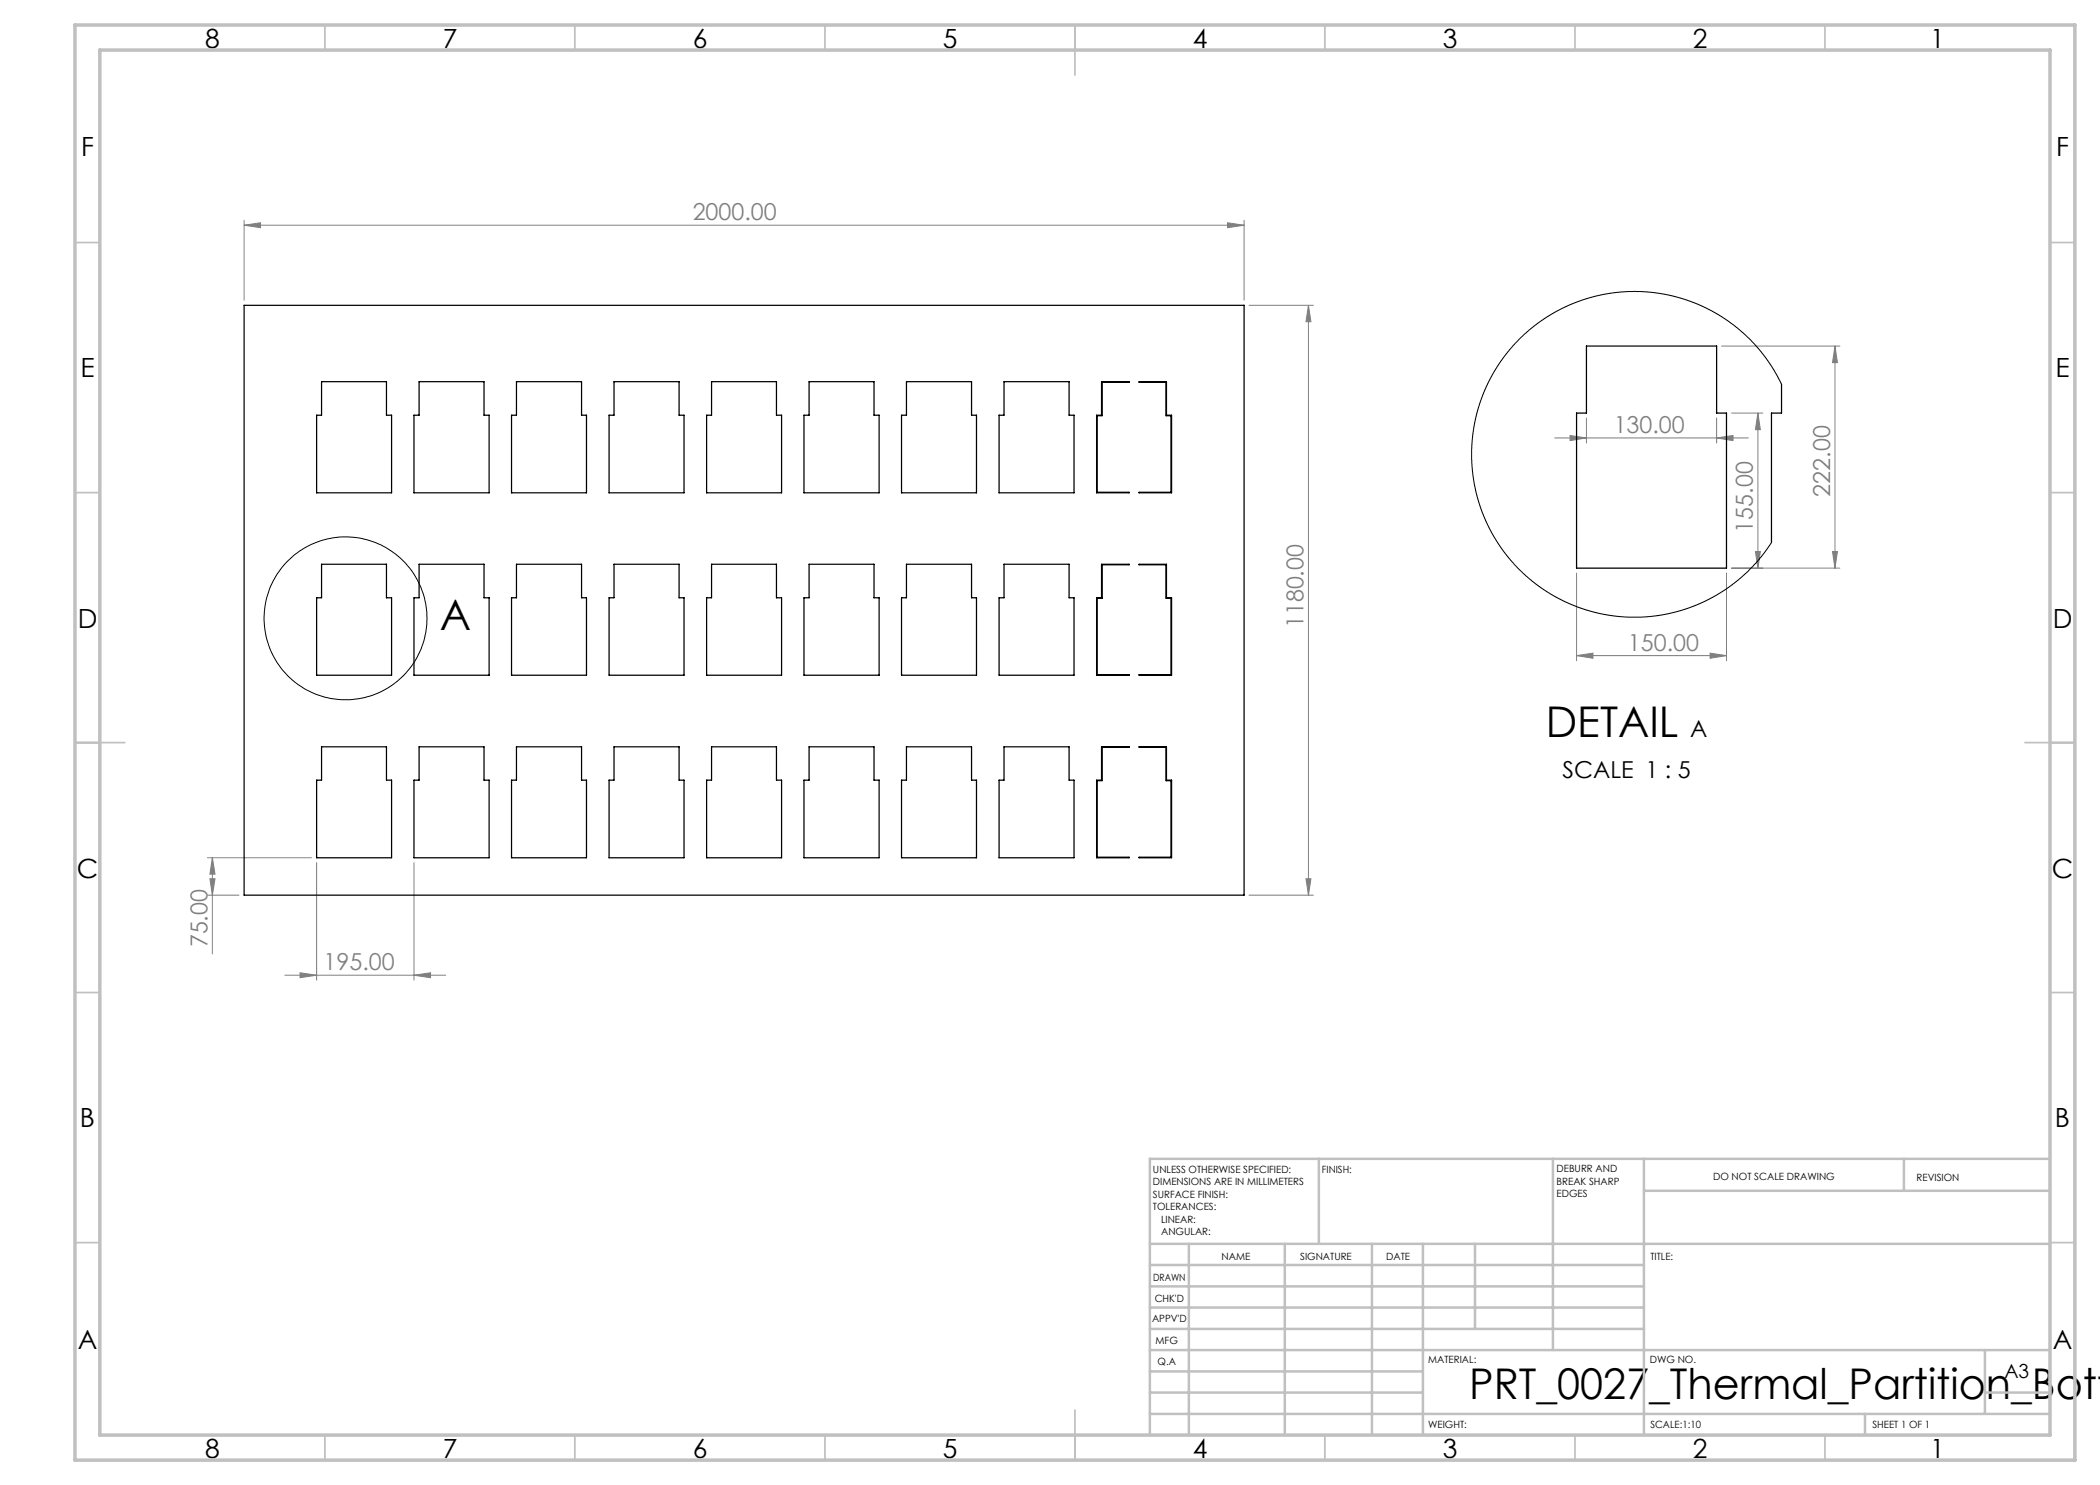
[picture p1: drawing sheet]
<svg xmlns="http://www.w3.org/2000/svg" width="420mm" height="297mm" viewBox="0 0 420 297" stroke-linecap="round" stroke-linejoin="round" font-family="sans-serif">
<circle cx="69.1" cy="123.7" r="16.3" fill="none" stroke="#000" stroke-width=".2"/>
<g fill="none" stroke="#808080" stroke-width=".2">
<path d="M48.8 45l3.3-.4v.9zM48.8 44.1v15.9M48.8 45h200M245.5 44.6l3.3 .4-3.3 .5zM248.8 44.1v15.9M249.8 61.1h12.9M261.7 61.1v117.9M261.7 61.1l.5 3.2h-1zM344.3 69.2h23.7M367 69.2l.5 3.3h-1zM367 69.2v44.4M310.9 87.6h38.8"/>
<path d="M314 87.1l3.3 .5-3.3 .5zM317.3 83.6v5M343.3 87.6l3.3-.5v1zM343.3 83.6v5M346.3 82.6h6.3M351.6 82.6v31M351.6 82.6l.5 3.3h-1zM315.3 114.6v17.5M345.3 114.6v17.5M346.3 113.6h21.7M351.1 110.3h1l-.5 3.3zM366.5 110.3h1l-.5 3.3z"/>
<path d="M315.3 131.1l3.3-.5v1.1zM315.3 131.1h30M342 130.6l3.3 .5-3.3 .6zM41.5 179h6.3M41.5 171.6h20.8M42 175.8h1l-.5 3.2zM42.5 171.6v19.2M42.5 171.6l.5 3.2h-1zM63.3 172.5v23.5M82.8 172.5v23.5M249.8 179h12.9M261.2 175.8h1l-.5 3.2z"/>
<path d="M57 195h32.1M60 194.6l3.3 .4-3.3 .5zM82.8 195l3.3-.4v.9z"/>
</g>
<g fill="none" stroke="#c0c0c0" stroke-width=".35">
<path d="M65 5v5M115 5v5M165 5v5M215 5v10M265 5v5M315 5v5M365 5v5M15 48.5h5M410 48.5h5M15 98.5h5M410 98.5h5M15 148.5h10"/>
<path d="M405 148.5h10M15 198.5h5M410 198.5h5M15 248.5h5M410 248.5h5M65 287v5M115 287v5M165 287v5M215 282v10M265 287v5M315 287v5M365 287v5"/>
</g>
<g fill="none" stroke="#c0c0c0" stroke-width=".5">
<path d="M263.8 231.8v17M310.6 231.8v38.2M328.8 231.8v55.2M328.8 238.2h81.2M380.8 231.8v6.4M410 231.8h-180v55.2M230 248.8h180M230 257.3h98.8M230 253h98.8M237.8 248.8v38.2M257 248.8v38.2M274.4 248.8v38.2"/>
<path d="M284.6 248.8v38.2M295 248.8v17M230 265.8h98.8M230 261.5h98.8M230 278.5h54.6M230 274.3h54.6M230 270h180M397 278.5h13M397 270v12.8M230 282.8h180M373 282.8v4.2"/>
</g>
<path d="M15 5h400v287h-400zM20 10h390v277h-390z" fill="none" stroke="#c0c0c0" stroke-width=".7"/>
<g fill="#808080">
<path d="M60 194.6l3.3 .4-3.3 .5zM82.8 195l3.3-.4v.9zM315.3 131.1l3.3-.5v1.1zM342 130.6l3.3 .5-3.3 .6z"/>
<path d="M48.8 45l3.3-.4v.9zM245.5 44.6l3.3 .4-3.3 .5z"/>
<path d="M314 87.1l3.3 .5-3.3 .5zM343.3 87.6l3.3-.5v1z"/>
<path d="M42 175.8h1l-.5 3.2zM42.5 171.6l.5 3.2h-1z"/>
<path d="M261.7 61.1l.5 3.2h-1zM261.2 175.8h1l-.5 3.2zM367 69.2l.5 3.3h-1zM366.5 110.3h1l-.5 3.3zM351.6 82.6l.5 3.3h-1zM351.1 110.3h1l-.5 3.3z"/>
</g>
<g fill="none" stroke="#000" stroke-width=".25">
<path d="M48.8 61.1h200v117.9h-200zM64.3 76.3h13v6.7h1v15.6h-15v-15.6h1zM83.8 76.3h13v6.7h1v15.6h-15v-15.6h1zM103.3 76.3h13v6.7h1v15.6h-15v-15.6h1zM122.8 76.3h13v6.7h1v15.6h-15v-15.6h1zM142.3 76.3h13v6.7h1v15.6h-15v-15.6h1zM161.8 76.3h13v6.7h1v15.6h-15v-15.6h1zM181.3 76.3h13v6.7h1v15.6h-15v-15.6h1zM200.8 76.3h13v6.7h1v15.6h-15v-15.6h1zM220.3 76.3h5.5v.1h-5.4v6.7h-1v15.4h6.4v.1h-6.5v-15.6h1zM227.8 76.3h5.5v6.7h1v15.6h-6.5v-.1h6.4v-15.4h-1v-6.7h-5.4zM317.3 69.2h26v13.4h2v31h-30v-31h2z"/>
<path d="M356.3 76.8v5.8h-2v25.9M64.3 112.9h13v6.7h1v15.4h-15v-15.4h1zM83.8 112.9h13v6.7h1v15.4h-15v-15.4h1zM103.3 112.9h13v6.7h1v15.4h-15v-15.4h1zM122.8 112.9h13v6.7h1v15.4h-15v-15.4h1zM142.3 112.9h13v6.7h1v15.4h-15v-15.4h1zM161.8 112.9h13v6.7h1v15.4h-15v-15.4h1zM181.3 112.9h13v6.7h1v15.4h-15v-15.4h1zM200.8 112.9h13v6.7h1v15.4h-15v-15.4h1zM220.3 112.9h5.5v.1h-5.4v6.7h-1v15.2h6.4v.1h-6.5v-15.4h1zM227.8 112.9h5.5v6.7h1v15.4h-6.5v-.1h6.4v-15.2h-1v-6.7h-5.4zM64.3 149.4h13v6.6h1v15.6h-15v-15.6h1z"/>
<path d="M83.8 149.4h13v6.6h1v15.6h-15v-15.6h1zM103.3 149.4h13v6.6h1v15.6h-15v-15.6h1zM122.8 149.4h13v6.6h1v15.6h-15v-15.6h1zM142.3 149.4h13v6.6h1v15.6h-15v-15.6h1zM161.8 149.4h13v6.6h1v15.6h-15v-15.6h1zM181.3 149.4h13v6.6h1v15.6h-15v-15.6h1zM200.8 149.4h13v6.6h1v15.6h-15v-15.6h1zM220.3 149.4h5.5h-5.4v6.7h-1v15.3h6.4v.2h-6.5v-15.6h1zM227.8 149.4h5.5v6.6h1v15.6h-6.5v-.2h6.4v-15.3h-1v-6.7z"/>
</g>
<path d="M356.3 76.8l-2.5-4.3-1.6-2.1-1.9-2.2-1.8-1.7-2.5-2-3.9-2.5-2.2-1-3.2-1.2-4.8-1.1-2.4-.3-2.8-.1-2.9 .1-3.1 .5-3.1 .7-2.7 1-2.5 1.1-2 1.1-2.1 1.3-2.5 1.9-3.3 3.3-1.8 2.2-1.6 2.3-1.1 2.1-1.4 2.9-.9 2.8-.7 2.4-.6 5 .1 5.1 .4 2.7 .5 2.5 .8 2.5 1.1 2.7 1 2 1.7 2.8 2 2.6 1.4 1.5 1.9 1.8 2.2 1.9 2.1 1.4 2.3 1.3 2.7 1.3 2.5 .9 2.9 .7 2.7 .5 2.8 .2h2.9l4.3-.5 4.9-1.2 2.7-1.1 2.4-1.2 4-2.7 2.7-2.3 1.8-1.8 1.7-2 1.4-2.1" fill="none" stroke="#000" stroke-width=".2"/>
<g font-size="8.5">
<text x="87.9" y="126.1">A</text>
<text x="309.2" y="147.3">DETAIL</text>
<text x="293.8" y="279.7">PRT_0027_Thermal_Partition_Bott</text>
</g>
<g font-size="5.3">
<text x="41" y="9.5">8</text>
<text x="88.5" y="9.5">7</text>
<text x="138.5" y="9.5">6</text>
<text x="188.5" y="9.5">5</text>
<text x="238.5" y="9.5">4</text>
<text x="288.5" y="9.5">3</text>
<text x="338.5" y="9.5">2</text>
<text x="386" y="9.5">1</text>
<text x="16.2" y="31.3">F</text>
<text x="411.2" y="31.3">F</text>
<text x="16.1" y="75.5">E</text>
<text x="411.1" y="75.5">E</text>
<text x="15.5" y="125.5">D</text>
<text x="410.5" y="125.5">D</text>
<text x="15.4" y="175.5">C</text>
<text x="410.4" y="175.5">C</text>
<text x="16" y="225.5">B</text>
<text x="411" y="225.5">B</text>
<text x="15.5" y="269.8">A</text>
<text x="410.5" y="269.8">A</text>
<text x="41" y="291.5">8</text>
<text x="88.5" y="291.5">7</text>
<text x="138.5" y="291.5">6</text>
<text x="188.5" y="291.5">5</text>
<text x="238.5" y="291.5">4</text>
<text x="288.5" y="291.5">3</text>
<text x="338.5" y="291.5">2</text>
<text x="386" y="291.5">1</text>
</g>
<g font-size="4.7" fill="#808080">
<text x="138.5" y="44">2000.00</text>
<text x="322.7" y="86.6">130.00</text>
<text x="366" y="99.3" transform="rotate(-90 366 99.3)">222.00</text>
<text x="350.6" y="106.5" transform="rotate(-90 350.6 106.5)">155.00</text>
<text x="260.7" y="125.6" transform="rotate(-90 260.7 125.6)">1180.00</text>
<text x="325.6" y="130.1">150.00</text>
<text x="41.5" y="189.5" transform="rotate(-90 41.5 189.5)">75.00</text>
<text x="64.7" y="194">195.00</text>
</g>
<g font-size="4.7">
<text x="338" y="147.3">A</text>
<text x="312.5" y="155.5">SCALE 1 : 5</text>
</g>
<text font-size="3.9" x="400.9" y="275.5">A3</text>
<g font-size="2">
<text x="230.6" y="234.6">UNLESS OTHERWISE SPECIFIED:</text>
<text x="230.6" y="237.1">DIMENSIONS ARE IN MILLIMETERS</text>
<text x="230.6" y="239.6">SURFACE FINISH:</text>
<text x="264.4" y="234.6">FINISH:</text>
<text x="311.3" y="234.5">DEBURR AND</text>
<text x="311.3" y="237">BREAK SHARP</text>
<text x="311.3" y="239.5">EDGES</text>
<text x="342.6" y="236">DO NOT SCALE DRAWING</text>
<text x="383.3" y="236.2">REVISION</text>
<text x="230.6" y="242.1">TOLERANCES:</text>
<text x="232.2" y="244.6">LINEAR:</text>
<text x="232.2" y="247.1">ANGULAR:</text>
<text x="244.3" y="252">NAME</text>
<text x="260" y="251.9">SIGNATURE</text>
<text x="277.2" y="251.9">DATE</text>
<text x="330.1" y="251.9">TITLE:</text>
<text x="230.6" y="256.1">DRAWN</text>
<text x="230.9" y="260.3">CHK'D</text>
<text x="230.4" y="264.4">APPV'D</text>
<text x="231.1" y="268.8">MFG</text>
<text x="231.5" y="273">Q.A</text>
<text x="285.6" y="272.5">MATERIAL:</text>
<text x="330" y="272.5">DWG NO.</text>
<text x="285.6" y="285.5">WEIGHT:</text>
<text x="330.1" y="285.6">SCALE:1:10</text>
<text x="374.5" y="285.6">SHEET 1 OF 1</text>
</g>
</svg>
